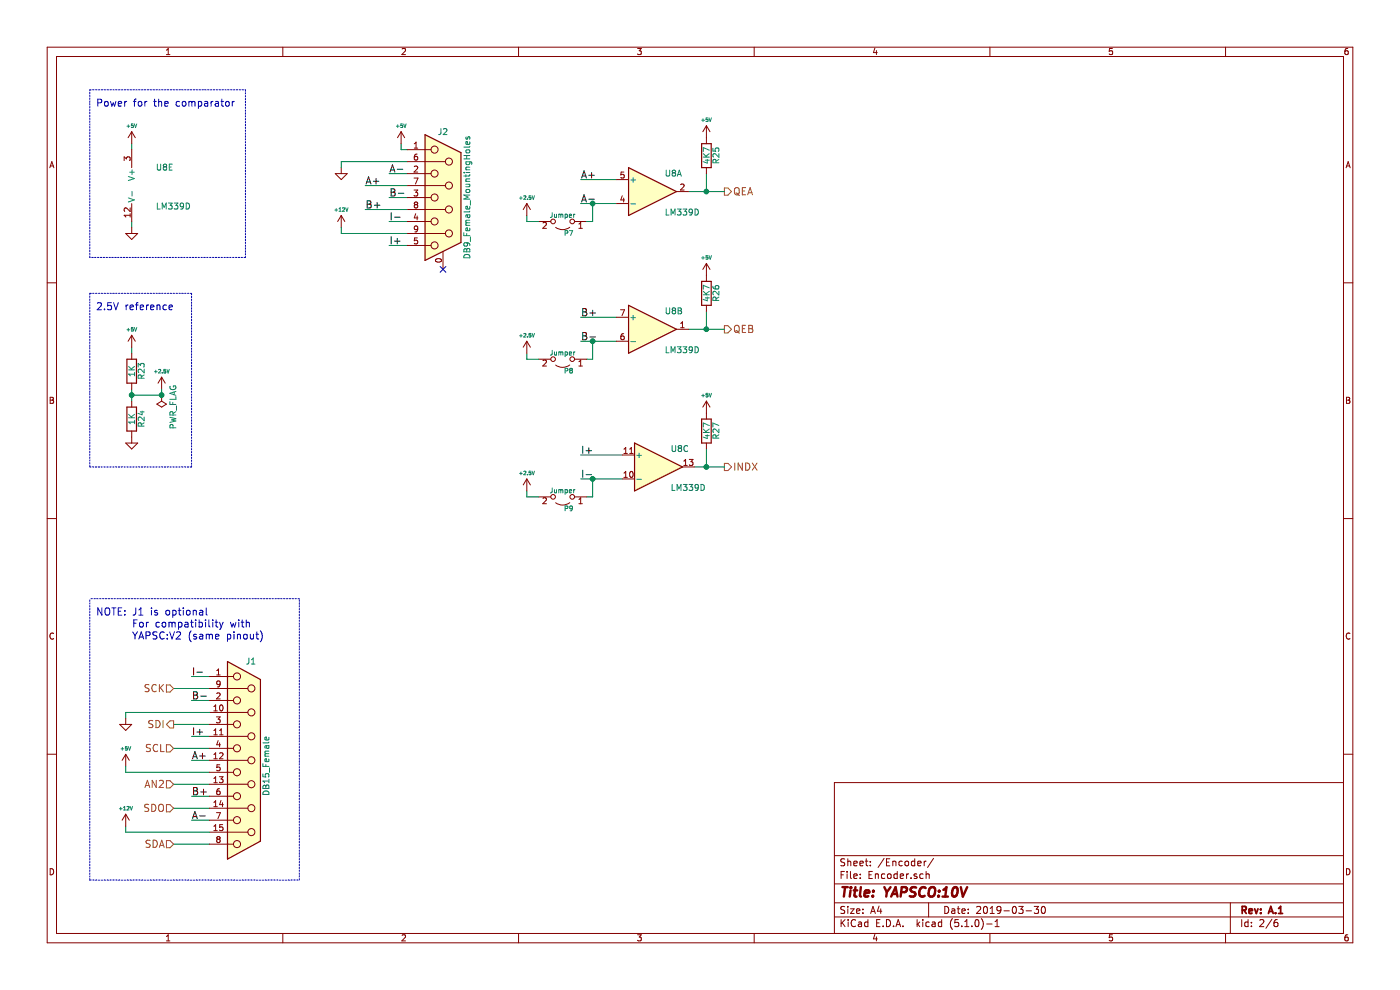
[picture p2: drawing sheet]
EESchema Schematic File Version 4
EELAYER 29 0
EELAYER END
$Descr A4 11693 8268
encoding utf-8
Sheet 2 6
Title "YAPSCO:10V"
Date "2019-03-30"
Rev "A.1"
Comp ""
Comment1 ""
Comment2 ""
Comment3 ""
Comment4 ""
$EndDescr
Wire Notes Line
	750  7350 750  5000
Wire Notes Line
	750  7350 2500 7350
Wire Notes Line
	2500 7350 2500 5000
Wire Notes Line
	2500 5000 750  5000
Connection ~ 5900 2750
Wire Wire Line
	5900 2600 5900 2750
Wire Wire Line
	1100 2950 1100 2900
Wire Wire Line
	1100 3250 1100 3300
Wire Wire Line
	3350 1200 3350 1250
Wire Wire Line
	1100 1850 1100 1900
Connection ~ 4950 4000
Wire Wire Line
	5200 4000 4950 4000
Wire Wire Line
	5150 2650 4850 2650
Wire Wire Line
	5750 2750 5900 2750
Connection ~ 4950 1700
Wire Wire Line
	5150 1700 4950 1700
Wire Wire Line
	1600 6350 1750 6350
Wire Wire Line
	1750 6850 1600 6850
Wire Wire Line
	1750 6650 1600 6650
Wire Wire Line
	1050 6950 1050 6900
Wire Wire Line
	1750 6550 1450 6550
Wire Wire Line
	1450 5750 1750 5750
Wire Wire Line
	1450 6050 1750 6050
Wire Wire Line
	1050 5950 1050 6000
Wire Wire Line
	4400 1850 4400 1800
Wire Wire Line
	4400 3000 4400 2950
Wire Wire Line
	4400 4150 4400 4100
Wire Wire Line
	1450 6250 1750 6250
Wire Wire Line
	1450 7050 1750 7050
Wire Wire Line
	1750 6750 1450 6750
Wire Wire Line
	1600 5650 1750 5650
Wire Wire Line
	1600 5850 1750 5850
Wire Wire Line
	1750 6150 1600 6150
Wire Wire Line
	1750 6450 1050 6450
Wire Wire Line
	3400 1450 3250 1450
Wire Wire Line
	3250 1850 3400 1850
Wire Wire Line
	3250 1650 3400 1650
Wire Wire Line
	3400 2050 3250 2050
Wire Wire Line
	5150 1500 4850 1500
Wire Wire Line
	5750 1600 5900 1600
Wire Wire Line
	5150 2850 4950 2850
Connection ~ 4950 2850
Wire Wire Line
	5200 3800 4850 3800
Wire Wire Line
	5800 3900 5900 3900
Wire Wire Line
	1100 1200 1100 1250
Connection ~ 1100 3300
Wire Wire Line
	5900 1450 5900 1600
Connection ~ 5900 1600
Wire Wire Line
	5900 3750 5900 3900
Connection ~ 5900 3900
Text Notes 1100 5350 0    60   ~ 0
YAPSC:V2 (same pinout)
Text Notes 1100 5250 0    60   ~ 0
For compatibility with
Text Notes 800  5150 0    60   ~ 0
NOTE: J1 is optional
$Comp
L power:+5V #PWR01
U 1 1
P 5900 3450
F 0 "#PWR01" H 5900 3540 20  0001 C CNN
F 1 "+5V" H 5900 3600 30  0000 C CNN
F 2 "" H 5900 3450 50  0001 C CNN
F 3 "" H 5900 3450 50  0001 C CNN
	1    5900 3450
	1    0    0    -1  
$EndComp
$Comp
L Device:R R27
U 1 1
P 5900 3600
F 0 "R27" V 5980 3600 50  0000 C CNN
F 1 "4K7" V 5900 3600 50  0000 C CNN
F 2 "Resistor_SMD:R_1206_3216Metric_Pad1.42x1.75mm_HandSolder" H 5900 3600 50  0001 C CNN
F 3 "" H 5900 3600 50  0001 C CNN
	1    5900 3600
	1    0    0    -1  
$EndComp
$Comp
L power:+5V #PWR02
U 1 1
P 5900 2300
F 0 "#PWR02" H 5900 2390 20  0001 C CNN
F 1 "+5V" H 5900 2450 30  0000 C CNN
F 2 "" H 5900 2300 50  0001 C CNN
F 3 "" H 5900 2300 50  0001 C CNN
	1    5900 2300
	1    0    0    -1  
$EndComp
$Comp
L Device:R R26
U 1 1
P 5900 2450
F 0 "R26" V 5980 2450 50  0000 C CNN
F 1 "4K7" V 5900 2450 50  0000 C CNN
F 2 "Resistor_SMD:R_1206_3216Metric_Pad1.42x1.75mm_HandSolder" H 5900 2450 50  0001 C CNN
F 3 "" H 5900 2450 50  0001 C CNN
	1    5900 2450
	1    0    0    -1  
$EndComp
$Comp
L power:+5V #PWR03
U 1 1
P 5900 1150
F 0 "#PWR03" H 5900 1240 20  0001 C CNN
F 1 "+5V" H 5900 1300 30  0000 C CNN
F 2 "" H 5900 1150 50  0001 C CNN
F 3 "" H 5900 1150 50  0001 C CNN
	1    5900 1150
	1    0    0    -1  
$EndComp
$Comp
L Device:R R25
U 1 1
P 5900 1300
F 0 "R25" V 5980 1300 50  0000 C CNN
F 1 "4K7" V 5900 1300 50  0000 C CNN
F 2 "Resistor_SMD:R_1206_3216Metric_Pad1.42x1.75mm_HandSolder" H 5900 1300 50  0001 C CNN
F 3 "" H 5900 1300 50  0001 C CNN
	1    5900 1300
	1    0    0    -1  
$EndComp
$Comp
L power:+2V5 #PWR04
U 1 1
P 1350 3250
F 0 "#PWR04" H 1350 3200 20  0001 C CNN
F 1 "+2.5V" H 1350 3400 30  0000 C CNN
F 2 "" H 1350 3250 50  0001 C CNN
F 3 "" H 1350 3250 50  0001 C CNN
	1    1350 3250
	1    0    0    -1  
$EndComp
$Comp
L power:+5V #PWR05
U 1 1
P 1100 2900
F 0 "#PWR05" H 1100 2990 20  0001 C CNN
F 1 "+5V" H 1100 3050 30  0000 C CNN
F 2 "" H 1100 2900 50  0001 C CNN
F 3 "" H 1100 2900 50  0001 C CNN
	1    1100 2900
	1    0    0    -1  
$EndComp
$Comp
L power:GND #PWR06
U 1 1
P 1100 3650
F 0 "#PWR06" H 1100 3650 30  0001 C CNN
F 1 "GND" H 1100 3580 30  0001 C CNN
F 2 "" H 1100 3650 50  0001 C CNN
F 3 "" H 1100 3650 50  0001 C CNN
	1    1100 3650
	1    0    0    -1  
$EndComp
$Comp
L Device:R R24
U 1 1
P 1100 3500
F 0 "R24" V 1180 3500 50  0000 C CNN
F 1 "1K" V 1100 3500 50  0000 C CNN
F 2 "Resistor_SMD:R_1206_3216Metric_Pad1.42x1.75mm_HandSolder" H 1100 3500 50  0001 C CNN
F 3 "" H 1100 3500 50  0001 C CNN
	1    1100 3500
	1    0    0    -1  
$EndComp
$Comp
L Device:R R23
U 1 1
P 1100 3100
F 0 "R23" V 1180 3100 50  0000 C CNN
F 1 "1K" V 1100 3100 50  0000 C CNN
F 2 "Resistor_SMD:R_1206_3216Metric_Pad1.42x1.75mm_HandSolder" H 1100 3100 50  0001 C CNN
F 3 "" H 1100 3100 50  0001 C CNN
	1    1100 3100
	1    0    0    -1  
$EndComp
$Comp
L Comparator:LM339 U8
U 1 1
P 5450 1600
F 0 "U8" H 5550 1725 50  0000 L BNN
F 1 "LM339D" H 5550 1400 50  0000 L BNN
F 2 "Package_SO:SOIC-14_3.9x8.7mm_P1.27mm" H 5450 1750 50  0001 C CNN
F 3 "" H 5450 1600 50  0001 C CNN
	1    5450 1600
	1    0    0    -1  
$EndComp
$Comp
L Comparator:LM339 U8
U 3 1
P 5500 3900
F 0 "U8" H 5600 4025 50  0000 L BNN
F 1 "LM339D" H 5600 3700 50  0000 L BNN
F 2 "Package_SO:SOIC-14_3.9x8.7mm_P1.27mm" H 5500 4050 50  0001 C CNN
F 3 "" H 5500 3900 50  0001 C CNN
	3    5500 3900
	1    0    0    -1  
$EndComp
$Comp
L Comparator:LM339 U8
U 5 1
P 1200 1550
F 0 "U8" H 1300 1675 50  0000 L BNN
F 1 "LM339D" H 1300 1350 50  0000 L BNN
F 2 "Package_SO:SOIC-14_3.9x8.7mm_P1.27mm" H 1200 1700 50  0001 C CNN
F 3 "" H 1200 1550 50  0001 C CNN
	5    1200 1550
	1    0    0    -1  
$EndComp
$Comp
L Comparator:LM339 U8
U 2 1
P 5450 2750
F 0 "U8" H 5550 2875 50  0000 L BNN
F 1 "LM339D" H 5550 2550 50  0000 L BNN
F 2 "Package_SO:SOIC-14_3.9x8.7mm_P1.27mm" H 5450 2900 50  0001 C CNN
F 3 "" H 5450 2750 50  0001 C CNN
	2    5450 2750
	1    0    0    -1  
$EndComp
Text HLabel 6050 3900 2    60   Output ~ 0
INDX
Text HLabel 6050 2750 2    60   Output ~ 0
QEB
Text HLabel 6050 1600 2    60   Output ~ 0
QEA
$Comp
L power:GND #PWR07
U 1 1
P 2850 1400
F 0 "#PWR07" H 2850 1400 30  0001 C CNN
F 1 "GND" H 2850 1330 30  0001 C CNN
F 2 "" H 2850 1400 50  0001 C CNN
F 3 "" H 2850 1400 50  0001 C CNN
	1    2850 1400
	1    0    0    -1  
$EndComp
$Comp
L power:+12V #PWR08
U 1 1
P 2850 1900
F 0 "#PWR08" H 2850 1850 20  0001 C CNN
F 1 "+12V" H 2850 2050 30  0000 C CNN
F 2 "" H 2850 1900 50  0001 C CNN
F 3 "" H 2850 1900 50  0001 C CNN
	1    2850 1900
	1    0    0    -1  
$EndComp
$Comp
L power:+5V #PWR09
U 1 1
P 3350 1200
F 0 "#PWR09" H 3350 1290 20  0001 C CNN
F 1 "+5V" H 3350 1350 30  0000 C CNN
F 2 "" H 3350 1200 50  0001 C CNN
F 3 "" H 3350 1200 50  0001 C CNN
	1    3350 1200
	1    0    0    -1  
$EndComp
Text Label 3250 2050 0    60   ~ 0
I+
Text Label 3050 1550 0    60   ~ 0
A+
Text Label 3250 1850 0    60   ~ 0
I-
Text Label 3250 1650 0    60   ~ 0
B-
Text Label 3050 1750 0    60   ~ 0
B+
Text Label 3250 1450 0    60   ~ 0
A-
$Comp
L Connector:DB9_Female_MountingHoles J2
U 1 1
P 3700 1650
F 0 "J2" H 3700 2200 50  0000 C CNN
F 1 "DB9_Female_MountingHoles" V 3900 1650 50  0000 C CNN
F 2 "Connector_Dsub:DSUB-9_Female_Horizontal_P2.77x2.84mm_EdgePinOffset9.90mm_Housed_MountingHolesOffset11.32mm" H 3700 1650 50  0001 C CNN
F 3 "" H 3700 1650 50  0001 C CNN
	1    3700 1650
	1    0    0    -1  
$EndComp
$Comp
L power:+5V #PWR010
U 1 1
P 1050 6400
F 0 "#PWR010" H 1050 6490 20  0001 C CNN
F 1 "+5V" H 1050 6550 30  0000 C CNN
F 2 "" H 1050 6400 50  0001 C CNN
F 3 "" H 1050 6400 50  0001 C CNN
	1    1050 6400
	1    0    0    -1  
$EndComp
$Comp
L power:+12V #PWR011
U 1 1
P 1050 6900
F 0 "#PWR011" H 1050 6850 20  0001 C CNN
F 1 "+12V" H 1050 7050 30  0000 C CNN
F 2 "" H 1050 6900 50  0001 C CNN
F 3 "" H 1050 6900 50  0001 C CNN
	1    1050 6900
	1    0    0    -1  
$EndComp
Text HLabel 1450 6550 0    60   Input ~ 0
AN2
Text HLabel 1450 5750 0    60   Input ~ 0
SCK
Text HLabel 1450 7050 0    60   Input ~ 0
SDA
$Comp
L Connector:DB15_Female J1
U 1 1
P 2050 6350
F 0 "J1" H 2050 7150 50  0000 L BNN
F 1 "DB15_Female" V 2250 6050 50  0000 L BNN
F 2 "Connector_Dsub:DSUB-15_Female_Horizontal_P2.77x2.84mm_EdgePinOffset9.90mm_Housed_MountingHolesOffset11.32mm" H 2050 6500 50  0001 C CNN
F 3 "" H 2050 6350 50  0001 C CNN
	1    2050 6350
	1    0    0    -1  
$EndComp
Text Label 1600 5650 0    60   ~ 0
I-
Text Label 1600 6150 0    60   ~ 0
I+
Text Label 1600 5850 0    60   ~ 0
B-
Text Label 1600 6650 0    60   ~ 0
B+
Text Label 1600 6850 0    60   ~ 0
A-
Text Label 1600 6350 0    60   ~ 0
A+
Text Label 4850 4000 0    60   ~ 0
I-
Text Label 4850 3800 0    60   ~ 0
I+
Text Label 4850 2850 0    60   ~ 0
B-
Text Label 4850 2650 0    60   ~ 0
B+
Text Label 4850 1700 0    60   ~ 0
A-
Text Label 4850 1500 0    60   ~ 0
A+
$Comp
L power:+5V #PWR012
U 1 1
P 1100 1200
F 0 "#PWR012" H 1100 1290 20  0001 C CNN
F 1 "+5V" H 1100 1350 30  0000 C CNN
F 2 "" H 1100 1200 50  0001 C CNN
F 3 "" H 1100 1200 50  0001 C CNN
	1    1100 1200
	1    0    0    -1  
$EndComp
$Comp
L power:GND #PWR013
U 1 1
P 1100 1900
F 0 "#PWR013" H 1100 1900 30  0001 C CNN
F 1 "GND" H 1100 1830 30  0001 C CNN
F 2 "" H 1100 1900 50  0001 C CNN
F 3 "" H 1100 1900 50  0001 C CNN
	1    1100 1900
	1    0    0    -1  
$EndComp
$Comp
L power:+2V5 #PWR014
U 1 1
P 4400 1800
F 0 "#PWR014" H 4400 1750 20  0001 C CNN
F 1 "+2.5V" H 4400 1950 30  0000 C CNN
F 2 "" H 4400 1800 50  0001 C CNN
F 3 "" H 4400 1800 50  0001 C CNN
	1    4400 1800
	1    0    0    -1  
$EndComp
$Comp
L Jumper:Jumper_2_Open P7
U 1 1
P 4700 1850
F 0 "P7" H 4650 1950 40  0000 C CNN
F 1 "Jumper" H 4700 1800 40  0000 C CNN
F 2 "Connector_PinHeader_2.54mm:PinHeader_1x02_P2.54mm_Vertical" H 4700 1850 50  0001 C CNN
F 3 "" H 4700 1850 50  0001 C CNN
	1    4700 1850
	-1   0    0    1   
$EndComp
$Comp
L power:+2V5 #PWR015
U 1 1
P 4400 2950
F 0 "#PWR015" H 4400 2900 20  0001 C CNN
F 1 "+2.5V" H 4400 3100 30  0000 C CNN
F 2 "" H 4400 2950 50  0001 C CNN
F 3 "" H 4400 2950 50  0001 C CNN
	1    4400 2950
	1    0    0    -1  
$EndComp
$Comp
L Jumper:Jumper_2_Open P8
U 1 1
P 4700 3000
F 0 "P8" H 4650 3100 40  0000 C CNN
F 1 "Jumper" H 4700 2950 40  0000 C CNN
F 2 "Connector_PinHeader_2.54mm:PinHeader_1x02_P2.54mm_Vertical" H 4700 3000 50  0001 C CNN
F 3 "" H 4700 3000 50  0001 C CNN
	1    4700 3000
	-1   0    0    1   
$EndComp
$Comp
L power:+2V5 #PWR016
U 1 1
P 4400 4100
F 0 "#PWR016" H 4400 4050 20  0001 C CNN
F 1 "+2.5V" H 4400 4250 30  0000 C CNN
F 2 "" H 4400 4100 50  0001 C CNN
F 3 "" H 4400 4100 50  0001 C CNN
	1    4400 4100
	1    0    0    -1  
$EndComp
$Comp
L Jumper:Jumper_2_Open P9
U 1 1
P 4700 4150
F 0 "P9" H 4650 4250 40  0000 C CNN
F 1 "Jumper" H 4700 4100 40  0000 C CNN
F 2 "Connector_PinHeader_2.54mm:PinHeader_1x02_P2.54mm_Vertical" H 4700 4150 50  0001 C CNN
F 3 "" H 4700 4150 50  0001 C CNN
	1    4700 4150
	-1   0    0    1   
$EndComp
Text HLabel 1450 6250 0    60   Input ~ 0
SCL
Text HLabel 1450 6750 0    60   Input ~ 0
SDO
Text HLabel 1450 6050 0    60   Output ~ 0
SDI
$Comp
L power:GND #PWR017
U 1 1
P 1050 6000
F 0 "#PWR017" H 1050 6000 30  0001 C CNN
F 1 "GND" H 1050 5930 30  0001 C CNN
F 2 "" H 1050 6000 50  0001 C CNN
F 3 "" H 1050 6000 50  0001 C CNN
	1    1050 6000
	1    0    0    -1  
$EndComp
Wire Wire Line
	5900 2750 6050 2750
Wire Wire Line
	4950 4000 4850 4000
Wire Wire Line
	4950 1700 4850 1700
Wire Wire Line
	4950 2850 4850 2850
Wire Wire Line
	1100 3300 1100 3350
Wire Wire Line
	5900 1600 6050 1600
Wire Wire Line
	5900 3900 6050 3900
Wire Wire Line
	3350 1250 3400 1250
Wire Wire Line
	2850 1400 2850 1350
Wire Wire Line
	2850 1350 3400 1350
Wire Wire Line
	3050 1550 3400 1550
Wire Wire Line
	3050 1750 3400 1750
Wire Wire Line
	2850 1900 2850 1950
Wire Wire Line
	2850 1950 3400 1950
Wire Wire Line
	1050 5950 1750 5950
Wire Wire Line
	1050 6950 1750 6950
Wire Wire Line
	1050 6400 1050 6450
Wire Wire Line
	1350 3300 1350 3250
Wire Wire Line
	1100 3300 1350 3300
Text Notes 800  2600 0    59   ~ 0
2.5V reference
Wire Notes Line
	750  2450 1600 2450
Wire Notes Line
	1600 2450 1600 3900
Wire Notes Line
	1600 3900 750  3900
Wire Notes Line
	750  3900 750  2450
Text Notes 800  900  0    59   ~ 0
Power for the comparator
Wire Notes Line
	750  750  2050 750 
Wire Notes Line
	2050 750  2050 2150
Wire Notes Line
	2050 2150 750  2150
Wire Notes Line
	750  2150 750  750 
$Comp
L power:PWR_FLAG #FLG0101
U 1 1
P 1350 3300
F 0 "#FLG0101" H 1350 3375 50  0001 C CNN
F 1 "PWR_FLAG" V 1250 3400 50  0000 C CNN
F 2 "" H 1350 3300 50  0001 C CNN
F 3 "~" H 1350 3300 50  0001 C CNN
	1    1350 3300
	-1   0    0    1   
$EndComp
Connection ~ 1350 3300
NoConn ~ 3700 2250
Wire Wire Line
	4900 3000 4950 3000
Wire Wire Line
	4950 2850 4950 3000
Wire Wire Line
	4400 3000 4500 3000
Wire Wire Line
	4900 4150 4950 4150
Wire Wire Line
	4950 4000 4950 4150
Wire Wire Line
	4400 4150 4500 4150
Wire Wire Line
	4900 1850 4950 1850
Wire Wire Line
	4950 1700 4950 1850
Wire Wire Line
	4400 1850 4500 1850
$EndSCHEMATC
